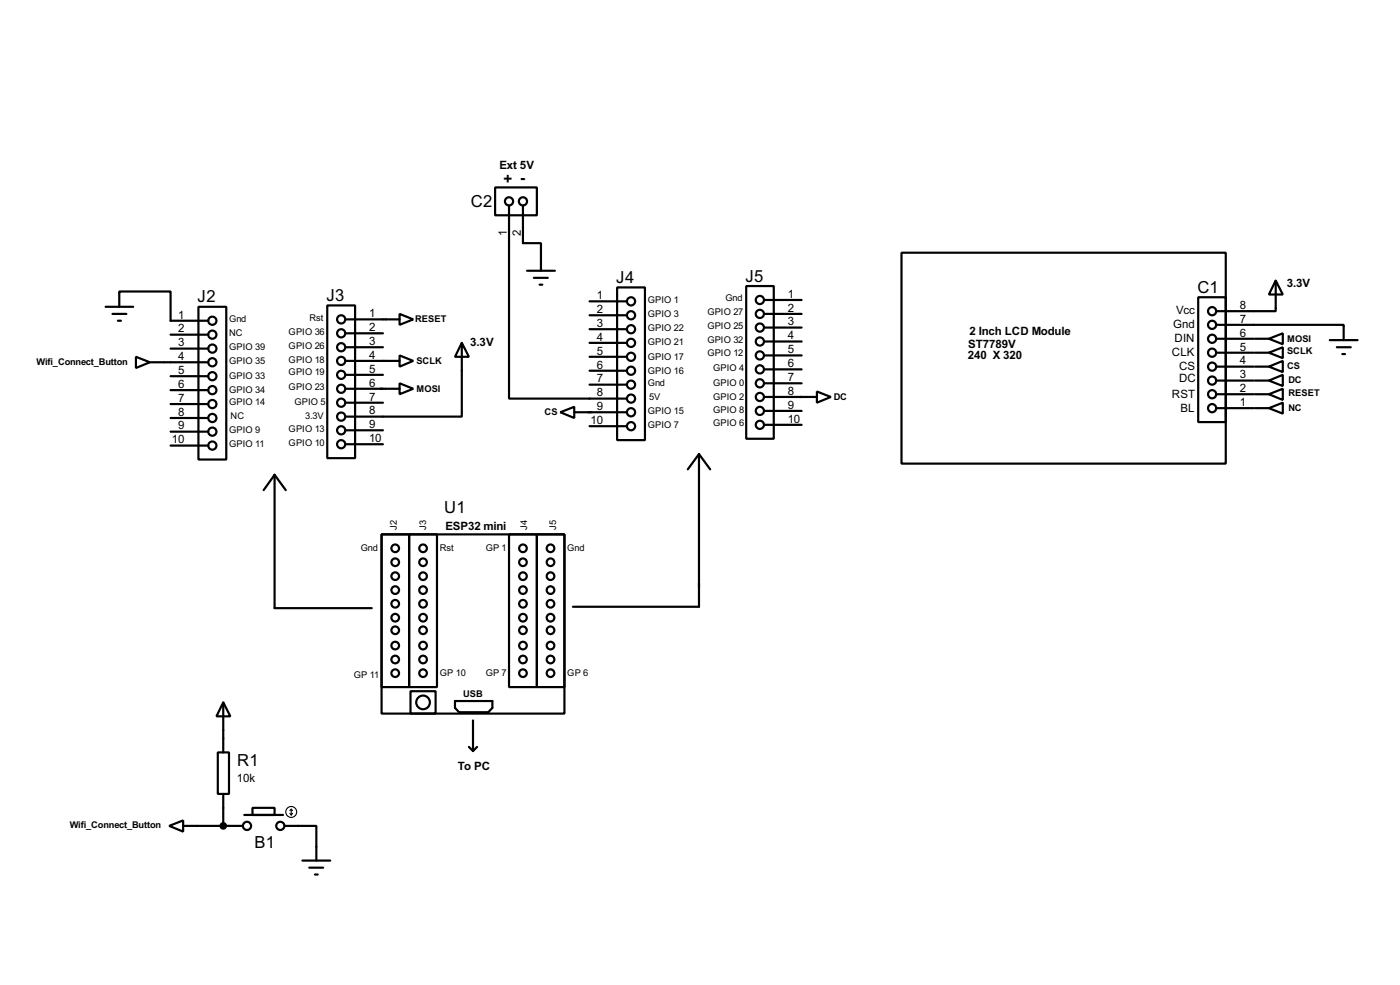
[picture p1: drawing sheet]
<svg xmlns="http://www.w3.org/2000/svg" width="256mm" height="180mm" viewBox="0 0 256 180" stroke-linecap="round" stroke-linejoin="round" font-family="sans-serif">
<g fill="none" stroke="#000" stroke-width=".4">
<path d="M90.7 34.3h7.7v5.1h-7.7zM93.3 37.6v35.4h21.6M95.8 37.6v6.9h3.3v5.1M19.4 56.2h5M20.6 57.5h2.6M21.6 58.7h.6M21.9 56.2v-2.8h9.4v5.3h6.9M36.4 56.2h5.1v27.9h-5.1zM60 55.9h5.1v28h-5.1zM63.3 58.5h9.9M73.2 57.5l2.5 1-2.5 1zM96.6 49.6h5.1"/>
<path d="M97.8 50.9h2.6M98.9 52.1h.5M108 55.2h6.9M108 57.7h6.9M113.1 52.6h5.1v28h-5.1zM136.7 52.4h5.1v27.9h-5.1zM140 54.9h6.9M140 57.5h6.9M140 60h6.9M165.2 46.3h59.4v38.6h-59.4zM219.5 54.4h5.1v22.9h-5.1zM222.8 59.5h23.4v2.8"/>
<path d="M233.7 51.4l1.3 2.5h-2.5zM233.7 51.4v5.6h-10.9M24.9 65.3l2.6 1-2.6 1.1zM27.5 66.3h10.7M31.3 61.3h6.9M31.3 63.8h6.9M31.3 68.9h6.9M31.3 71.4h6.9M31.3 74h6.9M31.3 76.5h6.9M31.3 79h6.9M63.3 63.6h6.9"/>
<path d="M63.3 61h6.9M63.3 66.1h9.9M63.3 68.6h6.9M63.3 71.2h9.9M63.3 73.7h6.9M63.3 78.8h6.9M73.2 70.2l2.5 1-2.5 1zM73.2 65.1l2.5 1-2.5 1zM84.6 62.8l1.3 2.5h-2.5zM84.6 62.8v13.5h-21.3M102.7 75.5l2.5-1v2zM105.2 75.5h9.7"/>
<path d="M108 60.3h6.9M108 62.8h6.9M108 65.3h6.9M108 67.9h6.9M108 70.4h6.9M108 78h6.9M140 62.5h6.9M140 65.1h6.9M140 67.6h6.9M140 70.2h6.9M140 72.7h9.7M140 75.2h6.9"/>
<path d="M140 77.8h6.9M149.7 71.7l2.5 1-2.5 1zM222.8 74.7h6.9M222.8 72.2h6.9M222.8 69.7h6.9M222.8 67.1h6.9M222.8 64.6h6.9M222.8 62h6.9M229.9 74.7h2.6M229.9 72.2h2.6M229.9 69.7h2.6M229.9 67.1h2.6"/>
<path d="M229.9 64.6h2.6M229.9 62h2.6M232.5 62l2.5-1v2zM232.5 64.6l2.5-1v2zM232.5 67.1l2.5-1v2zM232.5 69.7l2.5-1.1v2.1zM232.5 72.2l2.5-1v2zM232.5 74.7l2.5-1v2zM243.6 62.3h5.1M244.9 63.6h2.6M245.9 64.8h.5M31.3 81.6h6.9"/>
<path d="M50.3 86.9l-2 2.8M50.3 86.9l2.1 2.8M50.3 86.9v24.4h17.8M63.3 81.3h6.9M69.9 97.8h33.5v32.8h-33.5zM69.9 97.8h5.1v28h-5.1zM75 97.8h5.1v28h-5.1zM93.3 97.8h5.1v28h-5.1zM98.4 97.8h5v28h-5zM128.1 83.1l-2.1 2.8M128.1 83.1l2 2.8M128.1 83.1v28h-23.1"/>
<path d="M39.9 137.7h2.1v7.6h-2.1zM40.9 128.6l1.3 2.5h-2.5zM40.9 128.6v9.1M75.2 126.5h4.6v4.1h-4.6zM83.4 128.3h6.8v1.3l-.7 .8h-5.4l-.7-.8zM85.9 136.7l.8 .8M86.7 131.9v5.6M87.4 136.7l-.7 .8M31 151.2l2.6-1v2zM33.6 151.2h10.9M40.9 145.3v5.9M44.8 149.2h7.1"/>
<path d="M46.3 147.9h4v1.3h-4zM52.1 151.2h5.9v6.3M55.4 157.5h5.1M56.7 158.8h2.5M57.7 160.1h.5"/>
<circle cx="93.2" cy="36.9" r=".75"/>
<circle cx="95.8" cy="36.9" r=".75"/>
<circle cx="38.9" cy="58.7" r=".75"/>
<circle cx="62.5" cy="58.5" r=".75"/>
<circle cx="115.6" cy="55.2" r=".75"/>
<circle cx="115.6" cy="57.7" r=".75"/>
<circle cx="139.2" cy="54.9" r=".75"/>
<circle cx="139.2" cy="60" r=".75"/>
<circle cx="139.2" cy="57.5" r=".75"/>
<circle cx="222" cy="59.5" r=".75"/>
<circle cx="222" cy="57" r=".75"/>
<circle cx="38.9" cy="66.3" r=".75"/>
<circle cx="38.9" cy="76.5" r=".75"/>
<circle cx="38.9" cy="63.8" r=".75"/>
<circle cx="38.9" cy="74" r=".75"/>
<circle cx="38.9" cy="79" r=".75"/>
<circle cx="38.9" cy="61.3" r=".75"/>
<circle cx="38.9" cy="68.9" r=".75"/>
<circle cx="38.9" cy="71.4" r=".75"/>
<circle cx="62.5" cy="68.6" r=".75"/>
<circle cx="62.5" cy="73.7" r=".75"/>
<circle cx="62.5" cy="71.2" r=".75"/>
<circle cx="62.5" cy="61" r=".75"/>
<circle cx="62.5" cy="76.3" r=".75"/>
<circle cx="62.5" cy="78.8" r=".75"/>
<circle cx="62.5" cy="66.1" r=".75"/>
<circle cx="62.5" cy="63.6" r=".75"/>
<circle cx="115.6" cy="70.4" r=".75"/>
<circle cx="115.6" cy="62.8" r=".75"/>
<circle cx="115.6" cy="73" r=".75"/>
<circle cx="115.6" cy="60.3" r=".75"/>
<circle cx="115.6" cy="78" r=".75"/>
<circle cx="115.6" cy="75.5" r=".75"/>
<circle cx="115.6" cy="67.9" r=".75"/>
<circle cx="115.6" cy="65.3" r=".75"/>
<circle cx="139.2" cy="75.2" r=".75"/>
<circle cx="139.2" cy="62.5" r=".75"/>
<circle cx="139.2" cy="65.1" r=".75"/>
<circle cx="139.2" cy="72.7" r=".75"/>
<circle cx="139.2" cy="67.6" r=".75"/>
<circle cx="139.2" cy="77.8" r=".75"/>
<circle cx="139.2" cy="70.2" r=".75"/>
<circle cx="222" cy="62" r=".75"/>
<circle cx="222" cy="72.2" r=".75"/>
<circle cx="222" cy="74.7" r=".75"/>
<circle cx="222" cy="67.1" r=".75"/>
<circle cx="222" cy="69.7" r=".75"/>
<circle cx="222" cy="64.6" r=".75"/>
<circle cx="38.9" cy="81.6" r=".75"/>
<circle cx="62.5" cy="81.3" r=".75"/>
<circle cx="72.4" cy="102.9" r=".7"/>
<circle cx="72.4" cy="105.5" r=".7"/>
<circle cx="72.4" cy="118.2" r=".7"/>
<circle cx="72.4" cy="100.4" r=".7"/>
<circle cx="72.4" cy="108" r=".7"/>
<circle cx="72.4" cy="110.5" r=".7"/>
<circle cx="72.4" cy="115.4" r=".7"/>
<circle cx="72.4" cy="113.1" r=".7"/>
<circle cx="77.5" cy="118.2" r=".7"/>
<circle cx="77.5" cy="110.5" r=".7"/>
<circle cx="77.5" cy="108" r=".7"/>
<circle cx="77.5" cy="115.4" r=".7"/>
<circle cx="77.5" cy="102.9" r=".7"/>
<circle cx="77.5" cy="105.5" r=".7"/>
<circle cx="77.5" cy="113.1" r=".7"/>
<circle cx="77.5" cy="100.4" r=".7"/>
<circle cx="95.8" cy="118.2" r=".7"/>
<circle cx="95.8" cy="115.4" r=".7"/>
<circle cx="95.8" cy="102.9" r=".7"/>
<circle cx="95.8" cy="105.5" r=".7"/>
<circle cx="95.8" cy="100.4" r=".7"/>
<circle cx="95.8" cy="113.1" r=".7"/>
<circle cx="95.8" cy="110.5" r=".7"/>
<circle cx="95.8" cy="108" r=".7"/>
<circle cx="100.8" cy="102.9" r=".7"/>
<circle cx="100.8" cy="118.2" r=".7"/>
<circle cx="100.8" cy="105.5" r=".7"/>
<circle cx="100.8" cy="113.1" r=".7"/>
<circle cx="100.8" cy="110.5" r=".7"/>
<circle cx="100.8" cy="100.4" r=".7"/>
<circle cx="100.8" cy="115.4" r=".7"/>
<circle cx="100.8" cy="108" r=".7"/>
<circle cx="72.4" cy="120.7" r=".7"/>
<circle cx="72.4" cy="123.2" r=".7"/>
<circle cx="77.5" cy="128.6" r="1.25"/>
<circle cx="77.5" cy="120.7" r=".7"/>
<circle cx="77.5" cy="123.2" r=".7"/>
<circle cx="95.8" cy="120.7" r=".7"/>
<circle cx="95.8" cy="123.2" r=".7"/>
<circle cx="100.8" cy="123.2" r=".7"/>
<circle cx="100.8" cy="120.7" r=".7"/>
<circle cx="45.2" cy="151.2" r=".75"/>
<circle cx="51.3" cy="151.2" r=".75"/>
</g>
<g fill="none" stroke="#000" stroke-width=".2">
<path d="M53.1 148.9l.3 .3M53.4 148.1v1.1M53.4 148.1l-.3 .3M53.4 148.1l.2 .3M53.6 148.9l-.2 .3"/>
<circle cx="53.3" cy="148.6" r="1"/>
</g>
<circle cx="40.9" cy="151.2" r=".5" fill="#000" stroke="#000" stroke-width=".4"/>
<g font-size="3.4">
<text x="86.3" y="37.9">C2</text>
<text x="112.9" y="51.8">J4</text>
<text x="136.6" y="51.5">J5</text>
<text x="219.4" y="53.6">C1</text>
<text x="36.2" y="55.4">J2</text>
<text x="59.8" y="55.1">J3</text>
<text x="81.4" y="94">U1</text>
<text x="43.5" y="140.3">R1</text>
<text x="46.6" y="155.2">B1</text>
</g>
<text font-size="3.1" x="92.3" y="33.7">+ -</text>
<g font-size="2.4">
<text x="91.5" y="30.9">Ext 5V</text>
<text x="92.9" y="43.1" transform="rotate(-90 92.9 43.1)">1</text>
<text x="95.4" y="43.1" transform="rotate(-90 95.4 43.1)">2</text>
<text x="235.8" y="52.5">3.3V</text>
<text x="32.7" y="58.3">1</text>
<text x="67.6" y="58.1">1</text>
<text x="109.4" y="54.7">1</text>
<text x="109.4" y="57.3">2</text>
<text x="109.4" y="59.9">3</text>
<text x="144.3" y="54.5">1</text>
<text x="144.3" y="57.1">2</text>
<text x="144.3" y="59.6">3</text>
<text x="215.4" y="57.5">Vcc</text>
<text x="227.1" y="59.1">7</text>
<text x="227.1" y="56.6">8</text>
<text x="32.7" y="60.9">2</text>
<text x="32.7" y="63.4">3</text>
<text x="32.7" y="65.9">4</text>
<text x="67.6" y="60.6">2</text>
<text x="67.6" y="63.1">3</text>
<text x="67.6" y="65.6">4</text>
<text x="86.2" y="63.4">3.3V</text>
<text x="109.4" y="62.4">4</text>
<text x="109.4" y="64.9">5</text>
<text x="144.3" y="62.1">4</text>
<text x="144.3" y="64.7">5</text>
<text x="177.3" y="65.7">240 X 320</text>
<text x="177.3" y="63.7">ST7789V</text>
<text x="177.6" y="61.4">2 Inch LCD Module</text>
<text x="214.7" y="65.2">CLK</text>
<text x="214.9" y="60.1">Gnd</text>
<text x="215.2" y="62.7">DIN</text>
<text x="227.1" y="64.2">5</text>
<text x="227.1" y="61.6">6</text>
<text x="32.7" y="68.4">5</text>
<text x="32.7" y="71">6</text>
<text x="67.6" y="68.2">5</text>
<text x="67.6" y="70.8">6</text>
<text x="109.4" y="67.4">6</text>
<text x="109.4" y="70">7</text>
<text x="144.3" y="67.2">6</text>
<text x="144.3" y="69.8">7</text>
<text x="216" y="67.7">CS</text>
<text x="216" y="70">DC</text>
<text x="227.1" y="71.8">2</text>
<text x="227.1" y="69.3">3</text>
<text x="227.1" y="66.7">4</text>
<text x="32.7" y="73.6">7</text>
<text x="32.7" y="76.1">8</text>
<text x="67.6" y="73.3">7</text>
<text x="67.6" y="75.8">8</text>
<text x="108.2" y="77.6">10</text>
<text x="109.4" y="72.6">8</text>
<text x="109.4" y="75.1">9</text>
<text x="144.3" y="72.3">8</text>
<text x="144.3" y="74.8">9</text>
<text x="144.3" y="77.4">10</text>
<text x="214.7" y="72.8">RST</text>
<text x="216.2" y="75.4">BL</text>
<text x="227.1" y="74.3">1</text>
<text x="31.5" y="81.1">10</text>
<text x="32.7" y="78.6">9</text>
<text x="67.6" y="78.3">9</text>
<text x="67.6" y="80.9">10</text>
<text x="81.6" y="97">ESP32 mini</text>
<text x="43.4" y="143.2">10k</text>
<text x="83.9" y="140.9">To PC</text>
</g>
<g font-size="1.9">
<text x="42" y="59">Gnd</text>
<text x="56.7" y="58.8">Rst</text>
<text x="76" y="59">RESET</text>
<text x="118.7" y="55.4">GPIO 1</text>
<text x="118.7" y="58">GPIO 3</text>
<text x="129.6" y="57.7">GPIO 27</text>
<text x="132.9" y="55.2">Gnd</text>
<text x="42" y="61.5">NC</text>
<text x="42" y="64.1">GPIO 39</text>
<text x="52.9" y="61.3">GPIO 36</text>
<text x="52.9" y="63.8">GPIO 26</text>
<text x="118.7" y="60.5">GPIO 22</text>
<text x="118.7" y="63.1">GPIO 21</text>
<text x="118.7" y="65.9">GPIO 17</text>
<text x="129.6" y="60.3">GPIO 25</text>
<text x="129.6" y="62.8">GPIO 32</text>
<text x="129.6" y="65.1">GPIO 12</text>
<text x="235.8" y="62.6">MOSI</text>
<text x="235.8" y="64.9">SCLK</text>
<text x="6.7" y="66.9">Wifi_Connect_Button</text>
<text x="42" y="66.6">GPIO 35</text>
<text x="42" y="69.4">GPIO 33</text>
<text x="42" y="72">GPIO 34</text>
<text x="52.9" y="66.3">GPIO 18</text>
<text x="52.9" y="68.7">GPIO 19</text>
<text x="52.9" y="71.5">GPIO 23</text>
<text x="76.3" y="71.7">MOSI</text>
<text x="76.3" y="66.6">SCLK</text>
<text x="118.7" y="68.4">GPIO 16</text>
<text x="118.7" y="70.7">Gnd</text>
<text x="130.6" y="67.9">GPIO 4</text>
<text x="130.6" y="70.7">GPIO 0</text>
<text x="235.8" y="67.6">CS</text>
<text x="236" y="70.2">DC</text>
<text x="42" y="74.2">GPIO 14</text>
<text x="42.2" y="76.8">NC</text>
<text x="53.9" y="74.2">GPIO 5</text>
<text x="55.9" y="76.8">3.3V</text>
<text x="99.8" y="76">CS</text>
<text x="118.7" y="75.8">GPIO 15</text>
<text x="118.9" y="73.2">5V</text>
<text x="130.6" y="73.2">GPIO 2</text>
<text x="130.6" y="75.5">GPIO 8</text>
<text x="152.7" y="73.2">DC</text>
<text x="236" y="72.5">RESET</text>
<text x="236" y="75.3">NC</text>
<text x="42" y="79.3">GPIO 9</text>
<text x="42" y="81.8">GPIO 11</text>
<text x="52.9" y="79">GPIO 13</text>
<text x="52.9" y="81.6">GPIO 10</text>
<text x="118.7" y="78.3">GPIO 7</text>
<text x="130.6" y="78.1">GPIO 6</text>
<text x="66.1" y="100.9">Gnd</text>
<text x="72.7" y="97" transform="rotate(-90 72.7 97)">J2</text>
<text x="78.1" y="97" transform="rotate(-90 78.1 97)">J3</text>
<text x="80.6" y="100.9">Rst</text>
<text x="89" y="100.9">GP 1</text>
<text x="96.6" y="97" transform="rotate(-90 96.6 97)">J4</text>
<text x="101.9" y="97" transform="rotate(-90 101.9 97)">J5</text>
<text x="103.9" y="100.9">Gnd</text>
<text x="64.8" y="124">GP 11</text>
<text x="80.6" y="123.8">GP 10</text>
<text x="89" y="123.8">GP 7</text>
<text x="103.9" y="123.8">GP 6</text>
<text x="84.9" y="127.6">USB</text>
<text x="12.8" y="151.5">Wifi_Connect_Button</text>
</g>
</svg>
